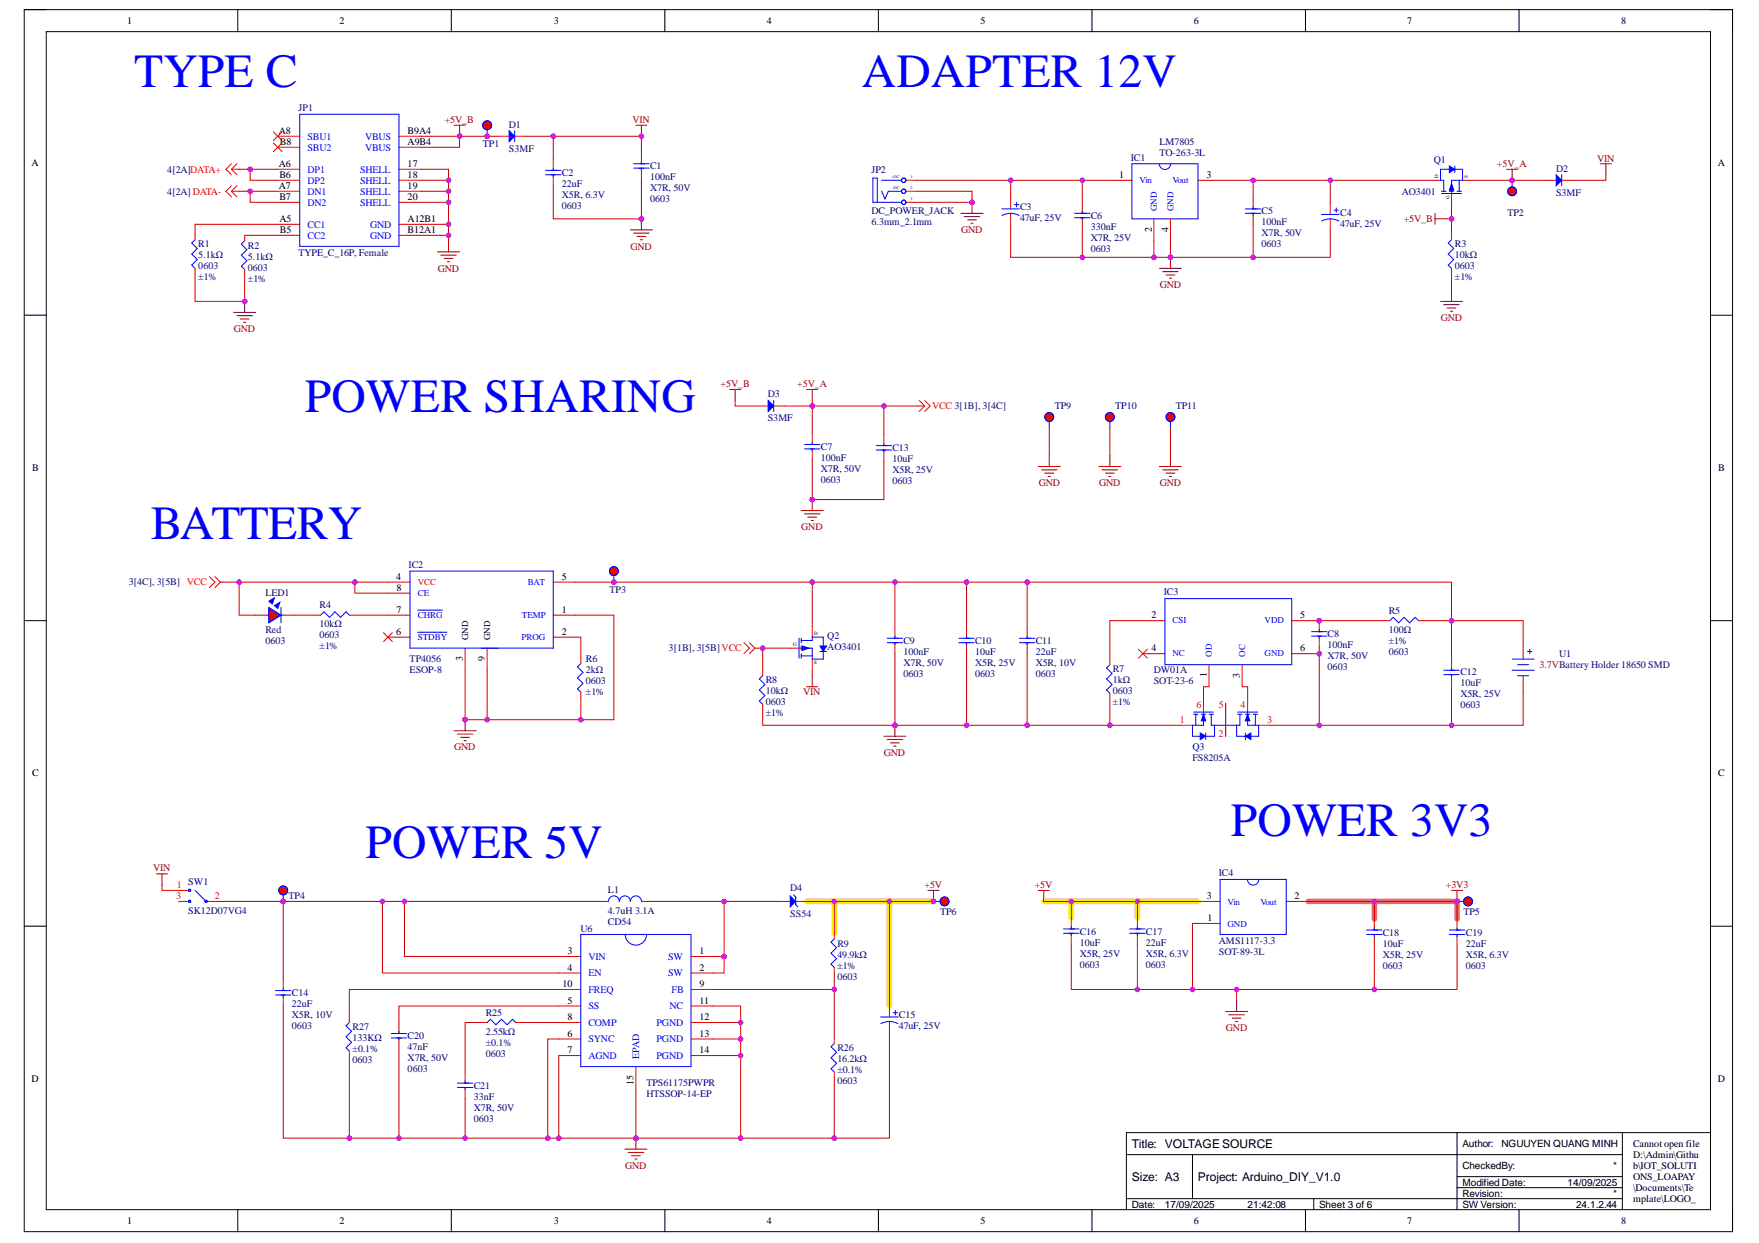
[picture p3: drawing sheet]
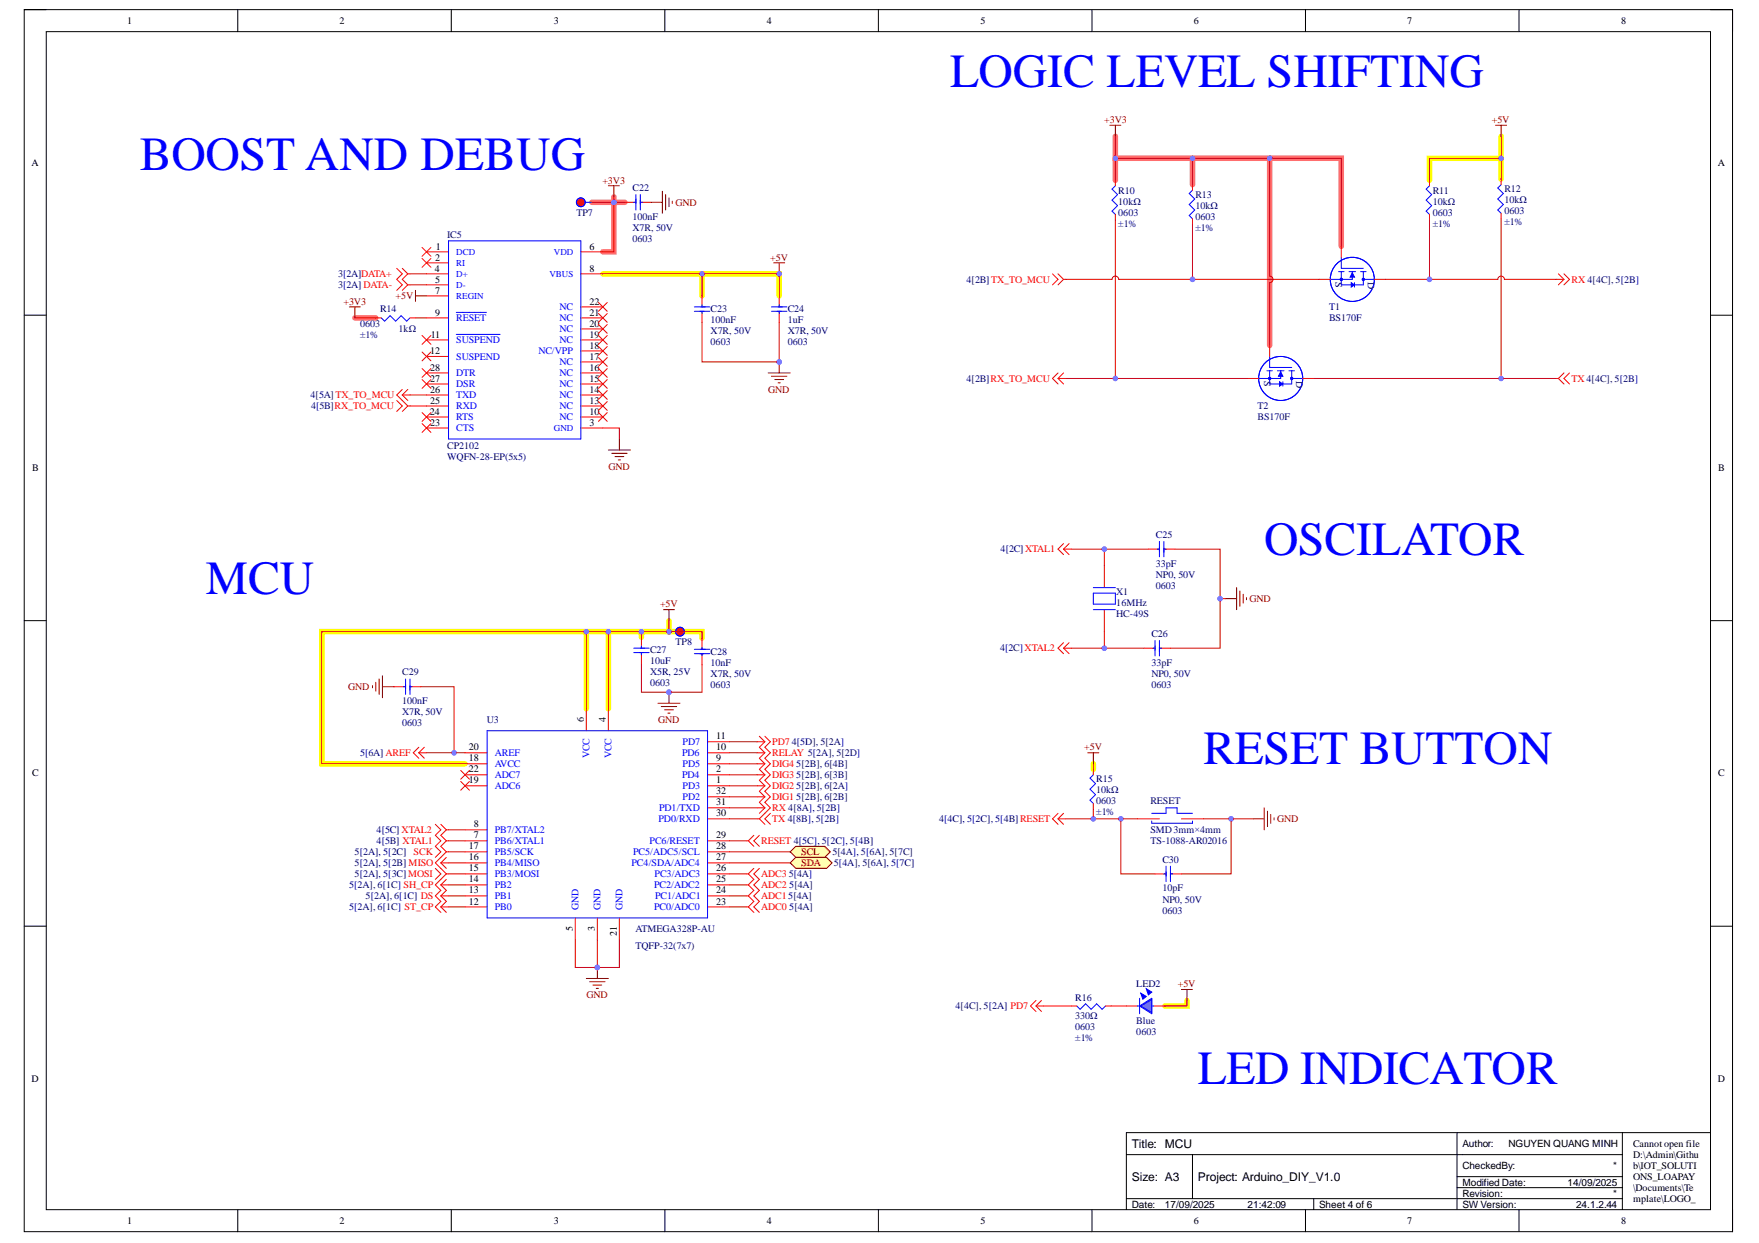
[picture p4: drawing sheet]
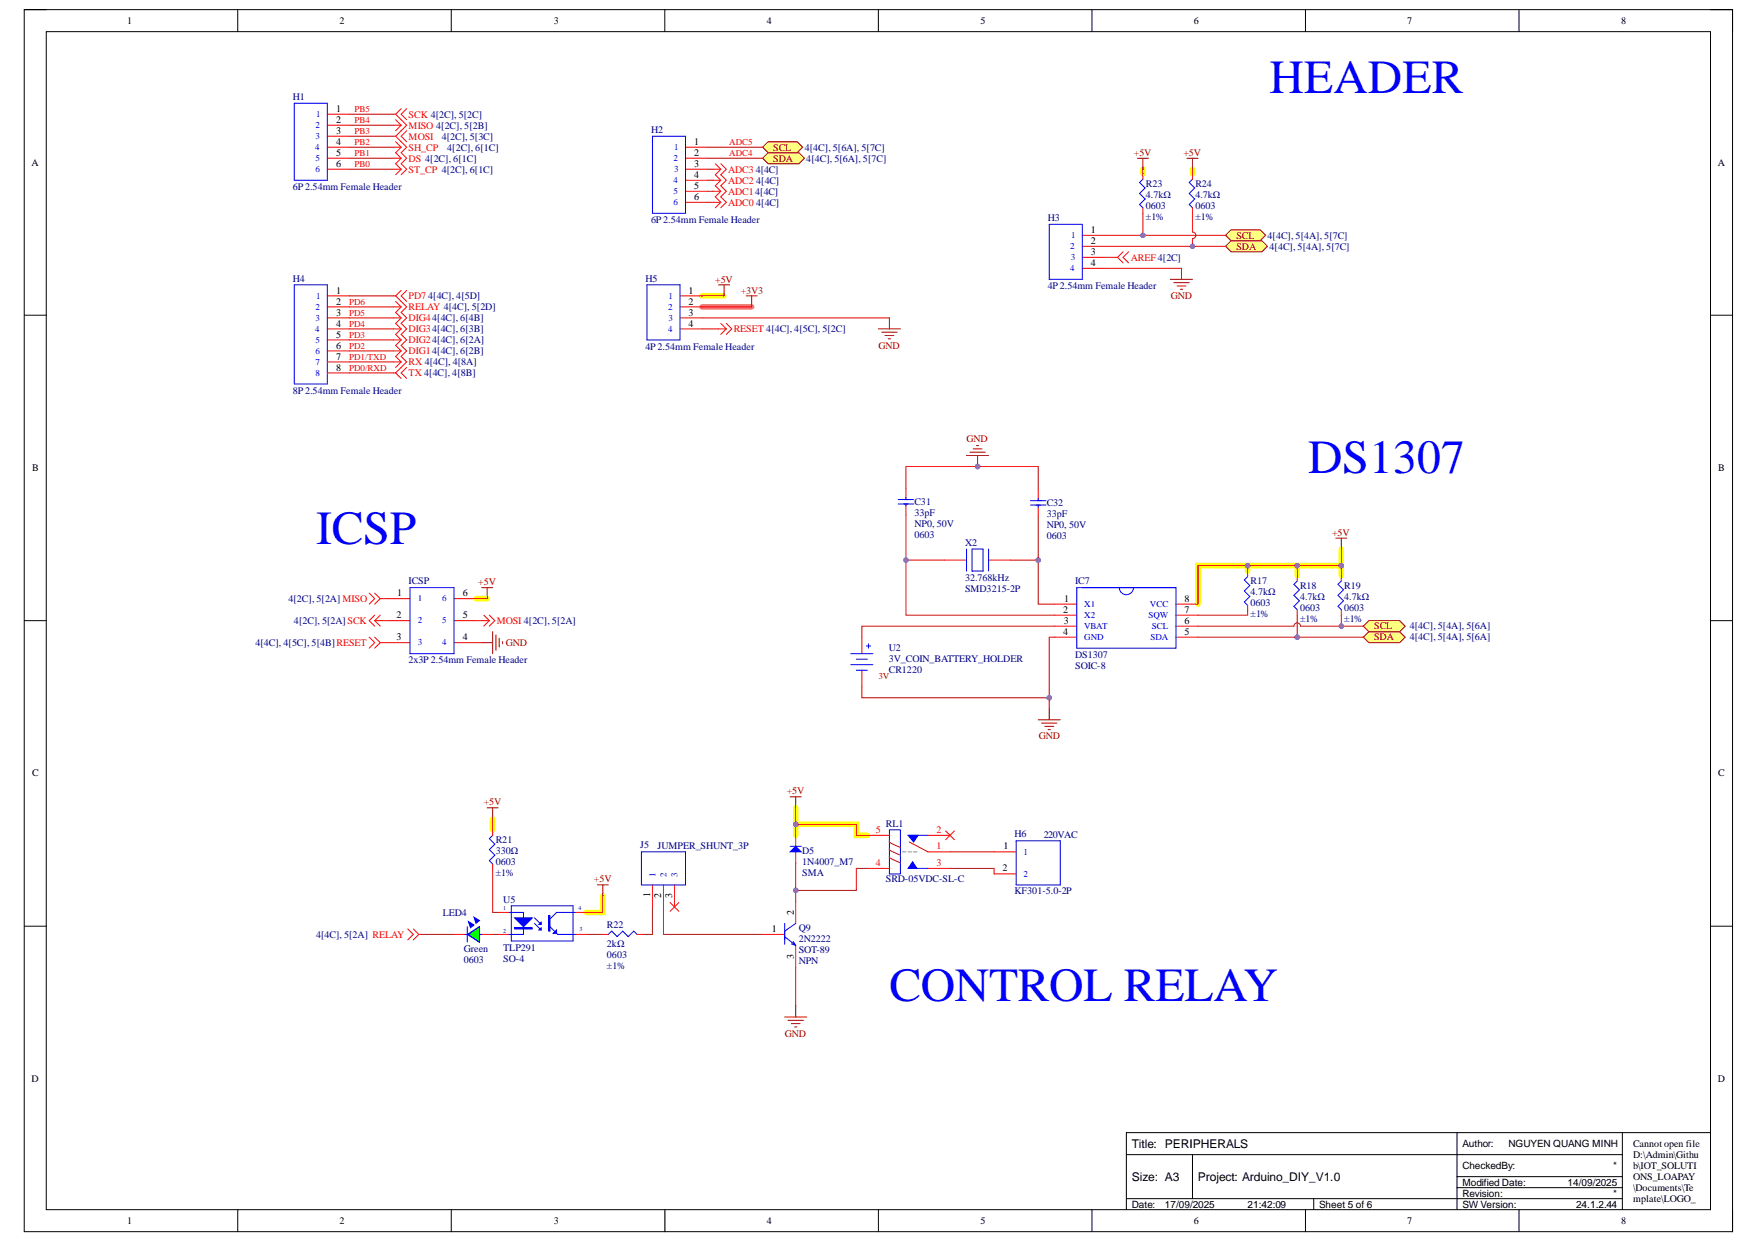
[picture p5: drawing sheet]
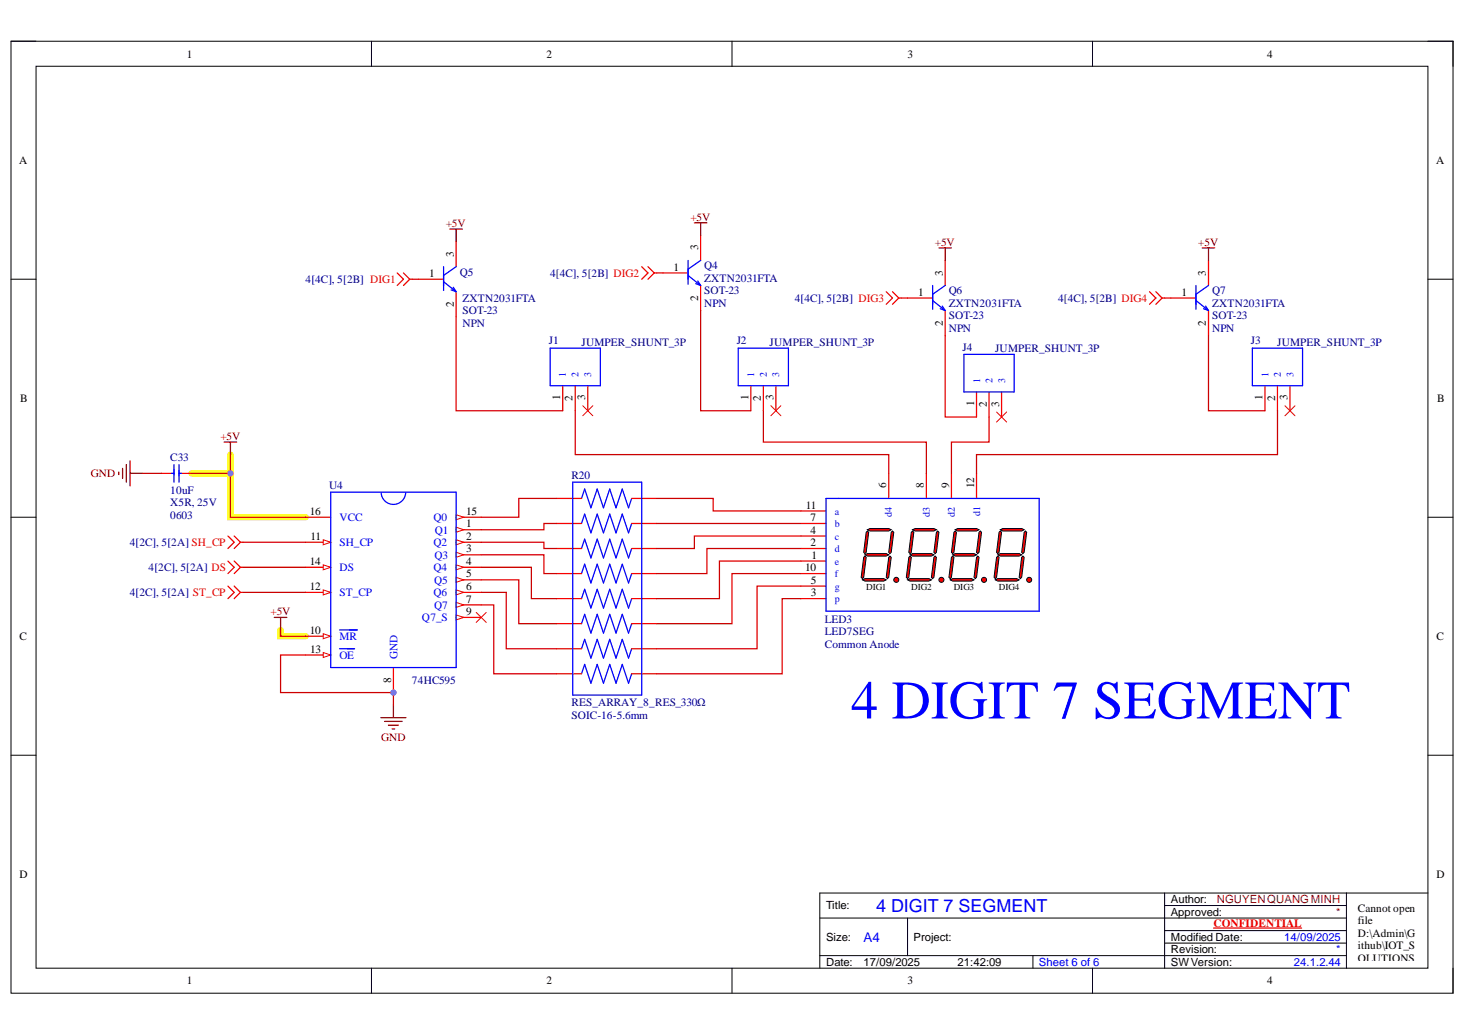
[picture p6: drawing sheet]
# Altium project Arduino_DIY_V1.0.PrjPcb
6 sheets, 122 parts. Net scope: flat (ports and power ports of the same name join across sheets).
Board files: Arduino_DIY_V1.0.PcbDoc, Multi_Board.PcbDoc
Sheets:
  REVISION HISTORY.SchDoc
  BLOCK DIAGRAM.SchDoc
  VOLTAGE SOURCE.SchDoc
  MCU.SchDoc
  PERIPHERALS.SchDoc
  4 DIGIT 7 SEGMENT.SchDoc

## Sheet REVISION HISTORY.SchDoc: REVISION HISTORY
size A3; Author: NGUYEN QUANG MINH; SheetNumber: 1; SheetTotal: 5; ProjectTitle: Arduino_DIY_V1.0

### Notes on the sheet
- TABLES OF CONTENTS
- PAGE
- CONTENT
- VER#
- DATE
- REVERSION
- REVISION HISTORY
- DESCIPTION OF CHANGES
- AUTHOR
- 01
- 1.0
- 14/08/2025
- Arduino_DIY_V1.0
- Nguyen Quang Minh
- 02
- 03
- BLOCK DIAGRAM
- VOLTAGE SOURCE
- 04
- MCU
- 05
- 06
- PERIPHERALS
- 4 DIGIT 7 SEGMENT

## Sheet BLOCK DIAGRAM.SchDoc: BLOCK DIAGRAM
size A3; Author: NGUYEN QUANG MINH; SheetNumber: 2; SheetTotal: 5; ProjectTitle: Arduino_DIY_V1.0

## Sheet VOLTAGE SOURCE.SchDoc: VOLTAGE SOURCE
size A3; Author: NGUUYEN QUANG MINH; Organization: My Company; Address1: Address Line 1; Address2: Address Line 2; Address3: Address Line 3; Address4: Address Line 4; SheetNumber: 3; SheetTotal: 5; ProjectTitle: Arduino_DIY_V1.0

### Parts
C1  100nF  Temperature Coefficient: X7R, 50V  Package: 0603  [C0603]
C2  22uF  Temperature Coefficient: X5R, 6.3V  Package: 0603  [C0603]
C3  47uF, 25V  [CAP_ALU_C]
C4  47uF, 25V  [CAP_ALU_C]
C5  100nF  Temperature Coefficient: X7R, 50V  Package: 0603  [C0603]
C6  330nF  Temperature Coefficient: X7R, 25V  Package: 0603  [C0603]
C7  100nF  Temperature Coefficient: X7R, 50V  Package: 0603  [C0603]
C8  100nF  Temperature Coefficient: X7R, 50V  Package: 0603  [C0603]
C9  100nF  Temperature Coefficient: X7R, 50V  Package: 0603  [C0603]
C10  10uF  Temperature Coefficient: X5R, 25V  Package: 0603  [C0603]
C11  22uF  Temperature Coefficient: X5R, 10V  Package: 0603  [C0603]
C12  10uF  Temperature Coefficient: X5R, 25V  Package: 0603  [C0603]
C13  10uF  Temperature Coefficient: X5R, 25V  Package: 0603  [C0603]
C14  22uF  Temperature Coefficient: X5R, 10V  Package: 0603  [C0603]
C15  47uF, 25V  [CAP_ALU_C]
C16  10uF  Temperature Coefficient: X5R, 25V  Package: 0603  [C0603]
C17  22uF  Temperature Coefficient: X5R, 6.3V  Package: 0603  [C0603]
C18  10uF  Temperature Coefficient: X5R, 25V  Package: 0603  [C0603]
C19  22uF  Temperature Coefficient: X5R, 6.3V  Package: 0603  [C0603]
C20  47nF  Temperature Coefficient: X7R, 50V  Package: 0603  [C0603]
C21  33nF  Temperature Coefficient: X7R, 50V  Package: 0603  [C0603]
D1  S3MF  [D_SMAF_L3.5-W2.6-LS4.7-RD]
D2  S3MF  [D_SMAF_L3.5-W2.6-LS4.7-RD]
D3  S3MF  [D_SMAF_L3.5-W2.6-LS4.7-RD]
D4  SS54  [SMC]
IC1  LM7805  [TO-263-3L]
IC2  TP4056  [ESOP-8]
IC3  DW01A  [SOT-23-6]
IC4  AMS1117-3.3  [SOT-89-3L]
JP1  TYPE_C_16P, Female  [TYPE_C_16P]
JP2  DC_POWER_JACK  Reference: 6.3mm_2.1mm  [DC_POWER_JACK_6.3mm_2.1mm]
L1  4.7uH 3.1A  [CD54]
LED1  Red  Package: 0603  [LED0603_RED]
Q1  AO3401  [TF_SOT_23_3]
Q2  AO3401  [TF_SOT_23_3]
Q3  FS8205A  [TF_SOT23-6]
R1  5.1kΩ  Package: 0603  Tolerance: ±1%  [R0603]
R2  5.1kΩ  Package: 0603  Tolerance: ±1%  [R0603]
R3  10kΩ  Package: 0603  Tolerance: ±1%  [R0603]
R4  10kΩ  Package: 0603  Tolerance: ±1%  [R0603]
R5  100Ω  Tolerance: ±1%  Package: 0603  [R0603]
R6  2kΩ  Package: 0603  Tolerance: ±1%  [R0603]
R7  1kΩ  Package: 0603  Tolerance: ±1%  [R0603]
R8  10kΩ  Package: 0603  Tolerance: ±1%  [R0603]
R9  49.9kΩ  Tolerance: ±1%  Package: 0603  [R0603]
R25  2.55kΩ  Tolerance: ±0.1%  Package: 0603  [R0603]
R26  16.2kΩ  Tolerance: ±0.1%  Package: 0603  [R0603]
R27  133KΩ  Tolerance: ±0.1%  Package: 0603  [R0603]
SW1  SK12D07VG4  [SK12D07VG4]
TP1  Test Point  [TEST_POINT]  (value not drawn)  (no BOM)
TP2  Test Point  [TEST_POINT]  (value not drawn)  (no BOM)
TP3  Test Point  [TEST_POINT]  (value not drawn)  (no BOM)
TP4  Test Point  [TEST_POINT]  (value not drawn)  (no BOM)
TP5  Test Point  [TEST_POINT]  (value not drawn)  (no BOM)
TP6  Test Point  [TEST_POINT]  (value not drawn)  (no BOM)
TP9  Test Point  [TEST_POINT]  (value not drawn)  (no BOM)
TP10  Test Point  [TEST_POINT]  (value not drawn)  (no BOM)
TP11  Test Point  [TEST_POINT]  (value not drawn)  (no BOM)
U1  Battery Holder 18650 SMD  [PIN_18650_1S_HOLDER_SMD]
U6  TPS61175PWPR  [HTSSOP-14-EP]

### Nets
+3V3: C18.2 C19.2 IC4.2(Vout) TP5.1
+5V: C15.1 C16.2 C17.2 D4.1 IC4.3(Vin) R9.2 TP6.1
+5V_A: C7.2 C13.2 D2.2 D3.1 IC2.4(VCC) IC2.8(CE) LED1.1 Q1.2(S) Q2.1(G) R8.2 TP2.1 ; off-sheet VCC  [also labelled VCC]
+5V_B: D1.2 D3.2 JP1.A9B4(VBUS) JP1.B9A4(VBUS) Q1.1(G) R3.2 TP1.1
GND: C1.1 C2.1 C3.2 C4.2 C5.1 C6.1 C7.1 C9.1 C10.1 C11.1 C13.1 C14.1 C15.2 C16.1 C17.1 C18.1 C19.1 C20.1 C21.1 IC1.2(GND) IC1.4(GND) IC2.1(TEMP) IC2.3(GND) IC2.9(GND) IC4.1(GND) JP1.17(SHELL) JP1.18(SHELL) JP1.19(SHELL) JP1.20(SHELL) JP1.A12B1(GND) JP1.B12A1(GND) JP2.2(TN) JP2.3(S) Q3.1(S1) R1.1 R2.1 R3.1 R6.1 R7.1 R8.1 R26.1 R27.1 TP9.1 TP10.1 TP11.1 U6.6(SYNC) U6.7(AGND) U6.11(NC) U6.12(PGND) U6.13(PGND) U6.14(PGND) U6.15(EPAD)
VIN: C1.2 C2.2 D1.1 D2.1 Q2.2(S) SW1.1
DATA+: JP1.A6(DP1) JP1.B6(DP2) ; off-sheet DATA+
DATA-: JP1.A7(DN1) JP1.B7(DN2) ; off-sheet DATA-
NetC3_1: C3.1 C6.2 IC1.1(Vin) JP2.1(T)
NetC4_1: C4.1 C5.2 IC1.3(Vout) Q1.3(D)
NetC8_1: C8.1 C12.1 IC3.6(GND) Q3.3(S2) U1.2
NetC8_2: C8.2 IC3.5(VDD) R5.1
NetC9_2: C9.2 C10.2 C11.2 C12.2 IC2.5(BAT) Q2.3(D) R5.2 TP3.1 U1.1
NetC14_2: C14.2 L1.1 SW1.2 TP4.1 U6.3(VIN) U6.4(EN)
NetC20_2: C20.2 U6.5(SS)
NetC21_2: C21.2 R25.1
NetD4_2: D4.2 L1.2 U6.1(SW) U6.2(SW)
NetIC2_2: IC2.2(PROG) R6.2
NetIC2_7: IC2.7(~{CHRG}) R4.2
NetIC3_1: IC3.1(OD) Q3.6(G1)
NetIC3_2: IC3.2(CSI) R7.2
NetIC3_3: IC3.3(OC) Q3.4(G2)
NetJP1_A5: JP1.A5(CC1) R1.2
NetJP1_B5: JP1.B5(CC2) R2.2
NetLED1_2: LED1.2 R4.1
NetQ3_2: Q3.2(D1/D2) Q3.5(D1/D2)
NetR9_1: R9.1 R26.2 U6.9(FB)
NetR25_2: R25.2 U6.8(COMP)
NetR27_2: R27.2 U6.10(FREQ)

Not connected (* = marked no-connect by the designer): IC2 6(~{STDBY})*; IC3 4(NC)*; JP1 A8(SBU1)* B8(SBU2)*; SW1 3

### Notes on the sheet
- TYPE C
- ADAPTER 12V
- POWER SHARING
- BATTERY
- POWER 5V
- POWER 3V3

## Sheet MCU.SchDoc: MCU
size A3; Author: NGUYEN QUANG MINH; SheetNumber: 4; SheetTotal: 5; ProjectTitle: Arduino_DIY_V1.0

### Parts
C22  100nF  Temperature Coefficient: X7R, 50V  Package: 0603  [C0603]
C23  100nF  Temperature Coefficient: X7R, 50V  Package: 0603  [C0603]
C24  1uF  Temperature Coefficient: X7R, 50V  Package: 0603  [C0603]
C25  33pF  Temperature Coefficient: NP0, 50V  Package: 0603  [C0603]
C26  33pF  Temperature Coefficient: NP0, 50V  Package: 0603  [C0603]
C27  10uF  Temperature Coefficient: X5R, 25V  Package: 0603  [C0603]
C28  10nF  Temperature Coefficient: X7R, 50V  Package: 0603  [C0603]
C29  100nF  Temperature Coefficient: X7R, 50V  Package: 0603  [C0603]
C30  10pF  Temperature Coefficient: NP0, 50V  Package: 0603  [C0603]
IC5  CP2102  [WQFN-28-EP(5x5)]
LED2  Blue  Package: 0603  [LED0603_BLUE]
R10  10kΩ  Package: 0603  Tolerance: ±1%  [R0603]
R11  10kΩ  Package: 0603  Tolerance: ±1%  [R0603]
R12  10kΩ  Package: 0603  Tolerance: ±1%  [R0603]
R13  10kΩ  Package: 0603  Tolerance: ±1%  [R0603]
R14  1kΩ  Package: 0603  Tolerance: ±1%  [R0603]
R15  10kΩ  Package: 0603  Tolerance: ±1%  [R0603]
R16  330Ω  Package: 0603  Tolerance: ±1%  [R0603]
RESET  SMD 3mm×4mm  Mfr. Part: TS-1088-AR02016  [ROUND_BUTTON_SMD 3*4mm]
T1  BS170F  [SOT-23]
T2  BS170F  [SOT-23]
TP7  Test Point  [TEST_POINT]  (value not drawn)  (no BOM)
TP8  Test Point  [TEST_POINT]  (value not drawn)  (no BOM)
U3  ATMEGA328P-AU  Package: TQFP-32(7x7)  [TQFP-32 (7x7)]
X1  16MHz  [HC-49S]

### Ports
SCL (bidir, see 5[4A], 5[6A], 5[7C]), SDA (bidir, see 5[4A], 5[6A], 5[7C])

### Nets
+3V3: C22.2 IC5.6(VDD) R10.2 R13.2 R14.2 T1.1(G) T2.1(G) TP7.1
+5V: C23.2 C24.2 C27.2 C28.2 IC5.7(REGIN) IC5.8(VBUS) LED2.1 R11.2 R12.2 R15.2 TP8.1 U3.4(VCC) U3.6(VCC) U3.18(AVCC)
GND: C22.1 C23.1 C24.1 C25.2 C26.2 C27.1 C28.1 C29.1 C30.2 IC5.3(GND) RESET.2 U3.3(GND) U3.5(GND) U3.21(GND)
ADC0: U3.23(PC0) ; off-sheet ADC0
ADC1: U3.24(PC1) ; off-sheet ADC1
ADC2: U3.25(PC2) ; off-sheet ADC2
ADC3: U3.26(PC3) ; off-sheet ADC3
AREF: C29.2 U3.20(AREF) ; off-sheet AREF
DATA+: IC5.4(D+) ; off-sheet DATA+
DATA-: IC5.5(D-) ; off-sheet DATA-
DIG1: U3.32(PD2) ; off-sheet DIG1
DIG2: U3.1(PD3) ; off-sheet DIG2
DIG3: U3.2(PD4) ; off-sheet DIG3
DIG4: U3.9(PD5) ; off-sheet DIG4
DS: U3.13(PB1) ; off-sheet DS
MISO: U3.16(PB4) ; off-sheet MISO
MOSI: U3.15(PB3) ; off-sheet MOSI
PD7: R16.1 U3.11(PD7) ; off-sheet PD7
RELAY: U3.10(PD6) ; off-sheet RELAY
RESET: C30.1 R15.1 RESET.1 U3.29(PC6) ; off-sheet RESET
RX: R11.1 T1.3(D) U3.31(PD1) ; off-sheet RX
RX_TO_MCU: IC5.25(RXD) R10.1 T2.2(S) ; off-sheet RX_TO_MCU
SCK: U3.17(PB5) ; off-sheet SCK
SH_CP: U3.14(PB2) ; off-sheet SH_CP
ST_CP: U3.12(PB0) ; off-sheet ST_CP
TX: R12.1 T2.3(D) U3.30(PD0) ; off-sheet TX
TX_TO_MCU: IC5.26(TXD) R13.1 T1.2(S) ; off-sheet TX_TO_MCU
XTAL1: C25.1 U3.7(PB6) X1.2 ; off-sheet XTAL1
XTAL2: C26.1 U3.8(PB7) X1.1 ; off-sheet XTAL2
NetH2_1: U3.28(PC5) ; port SCL
NetH2_2: U3.27(PC4) ; port SDA
NetIC5_9: IC5.9(~{RESET}) R14.1
NetLED2_2: LED2.2 R16.2

Not connected (* = marked no-connect by the designer): IC5 1(DCD)* 2(RI)* 10(NC)* 11(~{SUSPEND})* 12(SUSPEND)* 13(NC)* 14(NC)* 15(NC)* 16(NC)* 17(NC)* 18(NC/VPP)* 19(NC)* 20(NC)* 21(NC)* 22(NC)* 23(CTS)* 24(RTS)* 27(DSR)* 28(DTR)*; U3 19(ADC6)* 22(ADC7)*

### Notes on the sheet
- LOGIC LEVEL SHIFTING
- BOOST AND DEBUG
- OSCILATOR
- MCU
- RESET BUTTON
- LED INDICATOR

## Sheet PERIPHERALS.SchDoc: PERIPHERALS
size A3; Author: NGUYEN QUANG MINH; SheetNumber: 5; SheetTotal: 5; ProjectTitle: Arduino_DIY_V1.0

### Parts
C31  33pF  Temperature Coefficient: NP0, 50V  Package: 0603  [C0603]
C32  33pF  Temperature Coefficient: NP0, 50V  Package: 0603  [C0603]
D5  1N4007_M7  Package: SMA  [SMA(DO-214AC)]
H1  6P 2.54mm Female Header  [6P, 2,54mm, FEMALE HEADER]
H2  6P 2.54mm Female Header  [6P, 2,54mm, FEMALE HEADER]
H3  4P 2.54mm Female Header  [4P, 2,54mm, FEMALE HEADER]
H4  8P 2.54mm Female Header  [8P, 2,54mm, FEMALE HEADER]
H5  4P 2.54mm Female Header  [4P, 2,54mm, FEMALE HEADER]
H6  KF301-5.0-2P  CONFIGURE: 220VAC  [CONN-TH_P5.00_KF301-5.0-2P]
IC7  DS1307  [SOIC-8]
ICSP  2x3P 2.54mm Female Header  [2x3P, 2.54mm, Female Header]
J5  JUMPER_SHUNT_3P  [JUMPER_SHUNT_3P]
LED4  Green  Package: 0603  [LED0603_GREEN]
Q9  2N2222  Package: SOT-89  Type: NPN  [SOT-89-3L]
R17  4.7kΩ  Package: 0603  Tolerance: ±1%  [R0603]
R18  4.7kΩ  Package: 0603  Tolerance: ±1%  [R0603]
R19  4.7kΩ  Package: 0603  Tolerance: ±1%  [R0603]
R21  330Ω  Package: 0603  Tolerance: ±1%  [R0603]
R22  2kΩ  Package: 0603  Tolerance: ±1%  [R0603]
R23  4.7kΩ  Package: 0603  Tolerance: ±1%  [R0603]
R24  4.7kΩ  Package: 0603  Tolerance: ±1%  [R0603]
RL1  SRD-05VDC-SL-C  [Through Hole,15.6x19.2mm]
U2  3V_COIN_BATTERY_HOLDER  Battery Type: CR1220  [3V_COIN_BATERRY_HOLDER_CR1220]
U5  TLP291  [SO-4]
X2  32.768kHz  [SMD3215-2P]

### Ports
SCL (bidir, see 4[4C], 5[4A], 5[6A]), SCL (bidir, see 4[4C], 5[4A], 5[7C]), SCL (bidir, see 4[4C], 5[6A], 5[7C]), SDA (bidir, see 4[4C], 5[4A], 5[6A]), SDA (bidir, see 4[4C], 5[4A], 5[7C]), SDA (bidir, see 4[4C], 5[6A], 5[7C])

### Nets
+3V3: H5.2
+5V: D5.1 H5.1 IC7.8(VCC) ICSP.6 R17.2 R18.2 R19.2 R21.2 R23.2 R24.2 RL1.5 U5.4(C)
GND: C31.2 C32.2 H3.4 H5.3 IC7.4(GND) ICSP.4 Q9.3(E) U2.2
ADC0: H2.6 ; off-sheet ADC0
ADC1: H2.5 ; off-sheet ADC1
ADC2: H2.4 ; off-sheet ADC2
ADC3: H2.3 ; off-sheet ADC3
AREF: H3.3 ; off-sheet AREF
DIG1: H4.6 ; off-sheet DIG1
DIG2: H4.5 ; off-sheet DIG2
DIG3: H4.4 ; off-sheet DIG3
DIG4: H4.3 ; off-sheet DIG4
DS: H1.5 ; off-sheet DS
MISO: H1.2 ICSP.1 ; off-sheet MISO
MOSI: H1.3 ICSP.5 ; off-sheet MOSI
PD7: H4.1 ; off-sheet PD7
RELAY: H4.2 LED4.2 ; off-sheet RELAY
RESET: H5.4 ICSP.3 ; off-sheet RESET
RX: H4.7 ; off-sheet RX
SCK: H1.1 ICSP.2 ; off-sheet SCK
SH_CP: H1.4 ; off-sheet SH_CP
ST_CP: H1.6 ; off-sheet ST_CP
TX: H4.8 ; off-sheet TX
NetC31_1: C31.1 IC7.2(X2) X2.2
NetC32_1: C32.1 IC7.1(X1) X2.1
NetD5_2: D5.2 Q9.2(C) RL1.4
NetH2_1: H2.1 H3.1 IC7.6(SCL) R19.1 R23.1 ; port SCL
NetH2_2: H2.2 H3.2 IC7.5(SDA) R18.1 R24.1 ; port SDA
NetH6_1: H6.1 RL1.1
NetH6_2: H6.2 RL1.3
NetIC7_3: IC7.3(VBAT) U2.1
NetIC7_7: IC7.7(SQW) R17.1
NetJ5_1: J5.1 R22.2
NetJ5_2: J5.2 Q9.1(B)
NetLED4_1: LED4.1 U5.2(K)
NetR21_1: R21.1 U5.1(A)
NetR22_1: R22.1 U5.3(E)

Not connected (* = marked no-connect by the designer): J5 3*; RL1 2*

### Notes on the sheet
- (near H1) PB1
- (near H1) PB2
- (near H1) PB3
- (near H1) PB4
- (near H1) PB5
- ADC4
- ADC5
- HEADER
- (near H1) PB0
- (near H4) PD5
- (near H4) PD6
- (near H4) PD0/RXD
- (near H4) PD1/TXD
- (near H4) PD2
- (near H4) PD3
- (near H4) PD4
- DS1307
- ICSP
- CONTROL RELAY

## Sheet 4 DIGIT 7 SEGMENT.SchDoc: 4 DIGIT 7 SEGMENT
size A4; Author: NGUYEN QUANG MINH; SheetNumber: 6; SheetTotal: 6

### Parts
C33  10uF  Temperature Coefficient: X5R, 25V  Package: 0603  [C0603]
J1  JUMPER_SHUNT_3P  [JUMPER_SHUNT_3P]
J2  JUMPER_SHUNT_3P  [JUMPER_SHUNT_3P]
J3  JUMPER_SHUNT_3P  [JUMPER_SHUNT_3P]
J4  JUMPER_SHUNT_3P  [JUMPER_SHUNT_3P]
LED3  LED7SEG  LED Polarity: Common Anode  [LED7SEG_4]
Q4  ZXTN2031FTA  Type: NPN  [SOT-23]
Q5  ZXTN2031FTA  Type: NPN  [SOT-23]
Q6  ZXTN2031FTA  Type: NPN  [SOT-23]
Q7  ZXTN2031FTA  Type: NPN  [SOT-23]
R20  RES_ARRAY_8_RES_330Ω  [SOIC-16-5.6mm]
U4  74HC595  [TSSOP16]

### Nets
+5V: C33.1 Q4.3(C) Q5.3(C) Q6.3(C) Q7.3(C) U4.10(~{MR}) U4.16(VCC)
GND: C33.2 U4.8(GND) U4.13(~{OE})
DIG1: Q5.1(B) ; off-sheet DIG1
DIG2: Q4.1(B) ; off-sheet DIG2
DIG3: Q6.1(B) ; off-sheet DIG3
DIG4: Q7.1(B) ; off-sheet DIG4
DS: U4.14(DS) ; off-sheet DS
SH_CP: U4.11(SH_CP) ; off-sheet SH_CP
ST_CP: U4.12(ST_CP) ; off-sheet ST_CP
NetJ1_1: J1.1 Q5.2(E)
NetJ1_2: J1.2 LED3.6(d4)
NetJ2_1: J2.1 Q4.2(E)
NetJ2_2: J2.2 LED3.8(d3)
NetJ3_1: J3.1 Q7.2(E)
NetJ3_2: J3.2 LED3.12(d1)
NetJ4_1: J4.1 Q6.2(E)
NetJ4_2: J4.2 LED3.9(d2)
NetLED3_1: LED3.1(e) R20.12
NetLED3_2: LED3.2(d) R20.13
NetLED3_3: LED3.3(p) R20.9
NetLED3_4: LED3.4(c) R20.14
NetLED3_5: LED3.5(g) R20.10
NetLED3_7: LED3.7(b) R20.15
NetLED3_10: LED3.10(f) R20.11
NetLED3_11: LED3.11(a) R20.16
NetR20_1: R20.1 U4.15(Q0)
NetR20_2: R20.2 U4.1(Q1)
NetR20_3: R20.3 U4.2(Q2)
NetR20_4: R20.4 U4.3(Q3)
NetR20_5: R20.5 U4.4(Q4)
NetR20_6: R20.6 U4.5(Q5)
NetR20_7: R20.7 U4.6(Q6)
NetR20_8: R20.8 U4.7(Q7)

Not connected (* = marked no-connect by the designer): J1 3*; J2 3*; J3 3*; J4 3*; U4 9(Q7_S)*

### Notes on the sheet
- 4 DIGIT 7 SEGMENT

## Nets that join several sheets
+3V3: VOLTAGE SOURCE (C18.2 C19.2 IC4.2 TP5.1), MCU (8 pins), PERIPHERALS (H5.2)
+5V: VOLTAGE SOURCE (7 pins), MCU (14 pins), PERIPHERALS (12 pins), 4 DIGIT 7 SEGMENT (7 pins)
GND: VOLTAGE SOURCE (52 pins), MCU (14 pins), PERIPHERALS (8 pins), 4 DIGIT 7 SEGMENT (C33.2 U4.8 U4.13)
ADC0: MCU (U3.23), PERIPHERALS (H2.6)
ADC1: MCU (U3.24), PERIPHERALS (H2.5)
ADC2: MCU (U3.25), PERIPHERALS (H2.4)
ADC3: MCU (U3.26), PERIPHERALS (H2.3)
AREF: MCU (C29.2 U3.20), PERIPHERALS (H3.3)
DATA+: VOLTAGE SOURCE (JP1.A6 JP1.B6), MCU (IC5.4)
DATA-: VOLTAGE SOURCE (JP1.A7 JP1.B7), MCU (IC5.5)
DIG1: MCU (U3.32), PERIPHERALS (H4.6), 4 DIGIT 7 SEGMENT (Q5.1)
DIG2: MCU (U3.1), PERIPHERALS (H4.5), 4 DIGIT 7 SEGMENT (Q4.1)
DIG3: MCU (U3.2), PERIPHERALS (H4.4), 4 DIGIT 7 SEGMENT (Q6.1)
DIG4: MCU (U3.9), PERIPHERALS (H4.3), 4 DIGIT 7 SEGMENT (Q7.1)
DS: MCU (U3.13), PERIPHERALS (H1.5), 4 DIGIT 7 SEGMENT (U4.14)
MISO: MCU (U3.16), PERIPHERALS (H1.2 ICSP.1)
MOSI: MCU (U3.15), PERIPHERALS (H1.3 ICSP.5)
NetH2_1: MCU (U3.28), PERIPHERALS (5 pins)
NetH2_2: MCU (U3.27), PERIPHERALS (5 pins)
PD7: MCU (R16.1 U3.11), PERIPHERALS (H4.1)
RELAY: MCU (U3.10), PERIPHERALS (H4.2 LED4.2)
RESET: MCU (C30.1 R15.1 RESET.1 U3.29), PERIPHERALS (H5.4 ICSP.3)
RX: MCU (R11.1 T1.3 U3.31), PERIPHERALS (H4.7)
SCK: MCU (U3.17), PERIPHERALS (H1.1 ICSP.2)
SH_CP: MCU (U3.14), PERIPHERALS (H1.4), 4 DIGIT 7 SEGMENT (U4.11)
ST_CP: MCU (U3.12), PERIPHERALS (H1.6), 4 DIGIT 7 SEGMENT (U4.12)
TX: MCU (R12.1 T2.3 U3.30), PERIPHERALS (H4.8)
